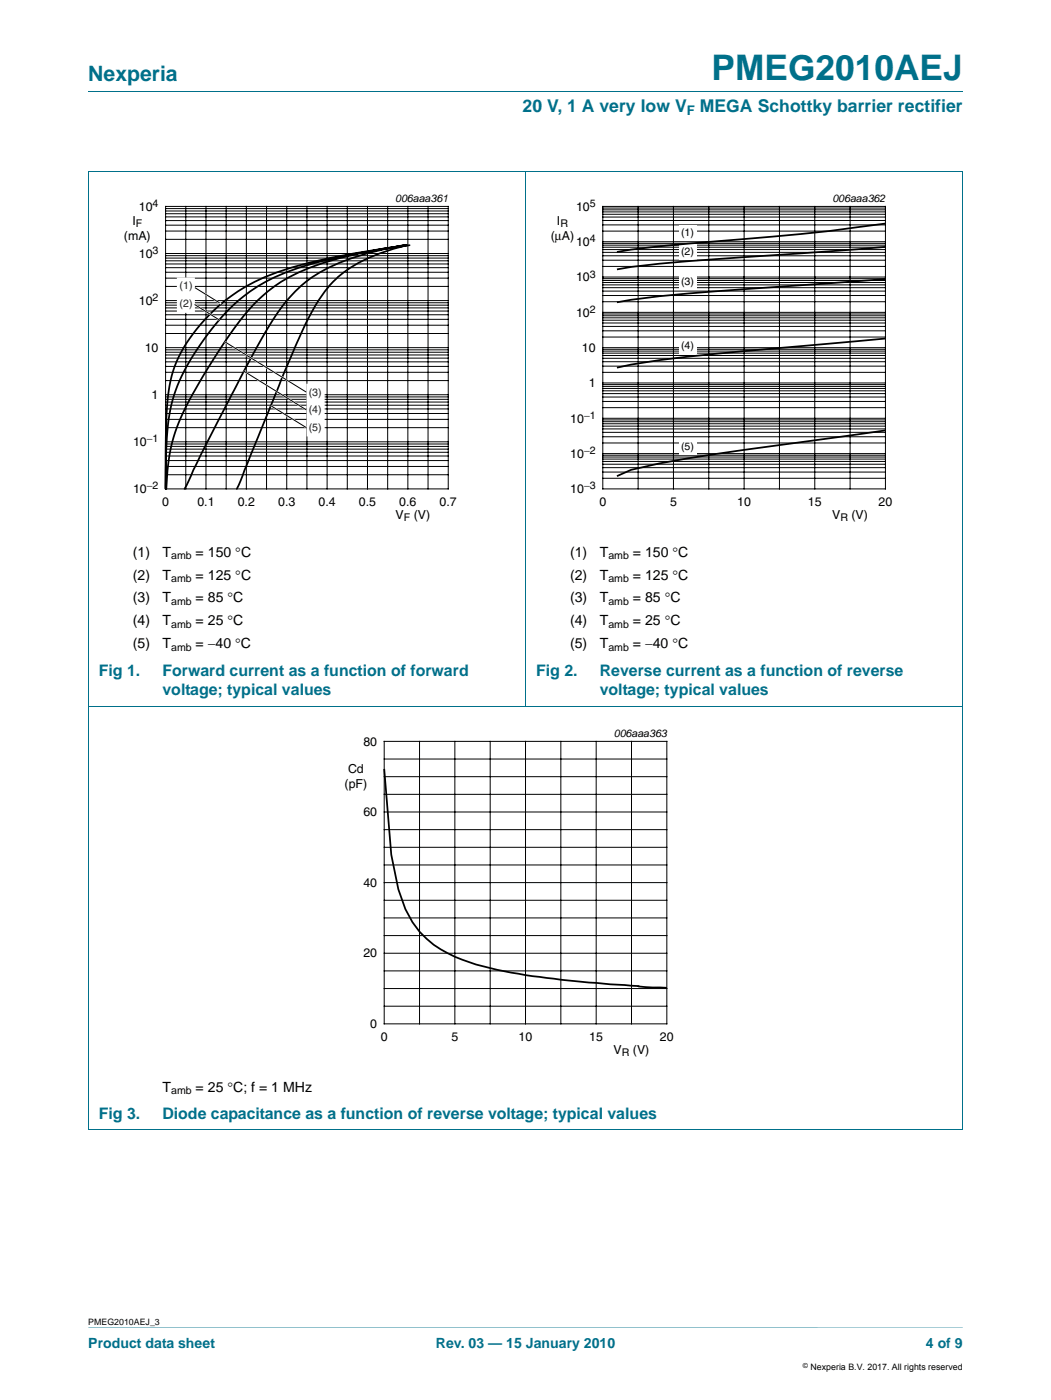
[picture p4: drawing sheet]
<svg xmlns="http://www.w3.org/2000/svg" width="210mm" height="280mm" viewBox="0 0 210 280" stroke-linecap="round" stroke-linejoin="round" font-family="sans-serif">
<path d="M17.6 265.2l174.7 .1z" fill="#00708a"/>
<path d="M17.6 18.3h174.7M17.6 34.2h174.7M17.6 34.2v191.5M104.9 34.2v106.9M192.3 34.2v191.5M17.6 141.1h174.7M17.6 225.8h174.7" fill="none" stroke="#00708a" stroke-width=".2"/>
<path d="M20.4 38.4h81.8v66.4h-81.8z" fill="none" stroke="#fff" stroke-width=".2"/>
<g fill="none" stroke="#000" stroke-width=".2">
<path d="M33.1 41.2h56.4v56.5h-56.4zM33.1 57.2h56.4M33.1 55.6h56.4M33.1 54.4h56.4M33.1 53.5h56.4M33.1 52.7h56.4M33.1 52.1h56.4M33.1 51.6h56.4M33.1 51.1h56.4M33.1 50.7h56.4M33.1 47.8h56.4M33.1 46.2h56.4"/>
<path d="M33.1 45h56.4M33.1 44.1h56.4M33.1 43.3h56.4M33.1 42.7h56.4M33.1 42.2h56.4M33.1 41.7h56.4M37.1 41.2v56.5M41.1 41.2v56.5M45.2 41.2v56.5M49.2 41.2v56.5M53.2 41.2v56.5M57.3 41.2v56.5"/>
<path d="M61.3 41.2v56.5M65.3 41.2v56.5M69.4 41.2v56.5M73.4 41.2v56.5M77.4 41.2v56.5M81.5 41.2v56.5M85.5 41.2v56.5M33.1 79.8h56.4M33.1 79.3h56.4M33.1 78.9h56.4M33.1 76h56.4M33.1 74.4h56.4"/>
<path d="M33.1 73.2h56.4M33.1 72.3h56.4M33.1 71.6h56.4M33.1 70.9h56.4M33.1 70.4h56.4M33.1 69.9h56.4M33.1 69.5h56.4M33.1 66.6h56.4M33.1 65h56.4M33.1 63.8h56.4M33.1 62.9h56.4M33.1 62.2h56.4"/>
<path d="M33.1 61.5h56.4M33.1 61h56.4M33.1 60.5h56.4M33.1 60.1h56.4M33.1 94.9h56.4M33.1 93.2h56.4M33.1 92h56.4M33.1 91.1h56.4M33.1 90.4h56.4M33.1 89.7h56.4M33.1 89.2h56.4M33.1 88.7h56.4"/>
<path d="M33.1 88.3h56.4M33.1 85.5h56.4M33.1 83.8h56.4M33.1 82.6h56.4M33.1 81.7h56.4M33.1 81h56.4M33.1 80.3h56.4"/>
</g>
<path d="M80.6 49a48.1 48.1 0 0 0-18.2 6.4 31.9 31.9 0 0 0-9.6 11.3l-3.6 6.5-5.9 11.3-3.3 6.6-3.1 6.6M81 49a77.2 77.2 0 0 0-21.3 5.4 32.3 32.3 0 0 0-13.7 12.3 112.5 112.5 0 0 0-10.3 17.8 37.3 37.3 0 0 0-2.5 13.2M81.1 49a175 175 0 0 0-22.9 4.5 34.7 34.7 0 0 0-23.3 19.7 44.6 44.6 0 0 0-1.8 14.2v10.3a94.3 94.3 0 0 1 .9-16 38.1 38.1 0 0 1 7.6-15 34.2 34.2 0 0 1 18.2-13.2 118 118 0 0 1 22-4.5M81.3 49a32 32 0 0 0-13.8 6.4l-1.8 1.8a57.4 57.4 0 0 0-7.6 14.2l-10.8 26.3" fill="none" stroke="#000" stroke-width=".35"/>
<g fill="#fff">
<path d="M35 55.4h3.9v7.1h-3.6v-7.1z"/>
<path d="M61.2 76.7h3.6v10.5h-3.6z"/>
</g>
<path d="M39.2 57.7l5 3M38.9 60.8l4.9 3.1M44.9 68.3l16.3 10.1M48.7 74.2l12.5 7.7M54.1 81.1l7.1 4.3" fill="none" stroke="#fff" stroke-width=".35"/>
<g fill="none" stroke="#000" stroke-width=".2">
<path d="M38.9 57.5l5 3M120.4 41.2h56.4v56.5h-56.4zM120.4 59.1h56.4M120.4 58.2h56.4M120.4 57.5h56.4M120.4 56.9h56.4M120.4 56.5h56.4M120.4 56h56.4M120.4 55.7h56.4M120.4 55.4h56.4M120.4 53.2h56.4M120.4 52h56.4"/>
<path d="M120.4 51.1h56.4M120.4 50.4h56.4M120.4 49.9h56.4M120.4 49.4h56.4M120.4 49h56.4M120.4 48.6h56.4M120.4 48.3h56.4M120.4 46.2h56.4M120.4 44.9h56.4M120.4 44.1h56.4M120.4 43.4h56.4M120.4 42.8h56.4"/>
<path d="M120.4 42.3h56.4M120.4 41.9h56.4M120.4 41.6h56.4M127.4 41.2v56.5M134.5 41.2v56.5M141.6 41.2v56.5M148.6 41.2v56.5M155.7 41.2v56.5M162.7 41.2v56.5M169.8 41.2v56.5M38.9 60.8l4.9 3.1M44.9 68.3l16.3 10.1"/>
<path d="M48.7 74.2l12.5 7.7M120.4 79.3h56.4M120.4 78.7h56.4M120.4 78.1h56.4M120.4 77.6h56.4M120.4 77.2h56.4M120.4 76.9h56.4M120.4 76.5h56.4M120.4 74.4h56.4M120.4 73.2h56.4M120.4 72.3h56.4M120.4 71.6h56.4"/>
<path d="M120.4 71h56.4M120.4 70.6h56.4M120.4 70.2h56.4M120.4 69.8h56.4M120.4 69.5h56.4M120.4 67.3h56.4M120.4 66.1h56.4M120.4 65.2h56.4M120.4 64.5h56.4M120.4 64h56.4M120.4 63.5h56.4M120.4 63.1h56.4"/>
<path d="M120.4 62.7h56.4M120.4 62.4h56.4M120.4 60.3h56.4M54.1 81.1l7.1 4.3M120.4 95.6h56.4M120.4 94.3h56.4M120.4 93.4h56.4M120.4 92.8h56.4M120.4 92.2h56.4M120.4 91.7h56.4M120.4 91.3h56.4M120.4 91h56.4"/>
<path d="M120.4 90.6h56.4M120.4 88.5h56.4M120.4 87.3h56.4M120.4 86.4h56.4M120.4 85.7h56.4M120.4 85.2h56.4M120.4 84.7h56.4M120.4 84.3h56.4M120.4 83.9h56.4M120.4 83.6h56.4M120.4 81.5h56.4M120.4 80.2h56.4"/>
</g>
<path d="M107.7 38.4h81.8v66.4h-81.8z" fill="none" stroke="#fff" stroke-width=".2"/>
<path d="M176.8 55.8l-28.2 2a277.3 277.3 0 0 0-25.4 2.6M176.8 67.6l-28.2 2.6a280.7 280.7 0 0 0-22.6 2.7l-2.8 .6M176.8 86l-11.3 1.6a600.4 600.4 0 0 0-33.8 5l-5.7 1.3-2.8 1.2" fill="none" stroke="#000" stroke-width=".35"/>
<g fill="#fff">
<path d="M135.6 48.9h3.5v3.1h-3.5z"/>
<path d="M135.6 54.9h3.5v3.1h-3.5z"/>
<path d="M135.6 67.6h3.5v3.1h-3.5z"/>
<path d="M135.6 44.9h3.5v3.1h-3.5z"/>
<path d="M135.6 87.7h3.5v3.1h-3.5z"/>
</g>
<path d="M176.8 49.3l-28.2 2.1a388.2 388.2 0 0 0-22.6 1.9l-2.8 .5M176.8 44.7a522.1 522.1 0 0 1-39.5 4l-11.3 1.2-2.8 .5M76.7 153.6l1.4 17.2 1.5 6.9a19.2 19.2 0 0 0 7 11.1 37.6 37.6 0 0 0 14.1 5.3 209.2 209.2 0 0 0 26.8 2.9l1.4 .2 4.3 .2" fill="none" stroke="#000" stroke-width=".35"/>
<path d="M64 145.3h81.9v66.3h-81.9z" fill="none" stroke="#fff" stroke-width=".2"/>
<g fill="none" stroke="#000" stroke-width=".2">
<path d="M76.7 148.1h56.5v56.5h-56.5zM76.7 158.7h56.5M76.7 155.2h56.5M76.7 151.7h56.5M83.8 148.1v56.5M90.8 148.1v56.5M97.9 148.1v56.5M105 148.1v56.5M112 148.1v56.5M119.1 148.1v56.5M126.1 148.1v56.5M76.7 179.9h56.5"/>
<path d="M76.7 176.4h56.5M76.7 172.8h56.5M76.7 169.3h56.5M76.7 165.8h56.5M76.7 162.3h56.5M76.7 197.5h56.5M76.7 194h56.5M76.7 190.5h56.5M76.7 187h56.5M76.7 183.4h56.5M76.7 201.1h56.5"/>
</g>
<text font-size="7" fill="#00708a" x="142.1" y="16">PMEG2010AEJ</text>
<text font-size="4.2" fill="#00708a" x="17.6" y="16.2">Nexperia</text>
<g font-size="3.5" fill="#00708a">
<text x="104.4" y="22.4">20 V, 1 A very low V</text>
<text x="139.8" y="22.4">MEGA Schottky barrier rectifier</text>
</g>
<g font-size="3.2" fill="#00708a">
<text x="19.7" y="135.1">Fig 1.</text>
<text x="32.4" y="135.1">Forward current as a function of forward</text>
<text x="107.1" y="135.1">Fig 2.</text>
<text x="119.8" y="135.1">Reverse current as a function of reverse</text>
<text x="32.4" y="139">voltage; typical values</text>
<text x="119.8" y="139">voltage; typical values</text>
<text x="19.7" y="223.6">Fig 3.</text>
<text x="32.5" y="223.6">Diode capacitance as a function of reverse voltage; typical values</text>
</g>
<g font-size="2.8">
<text x="26.5" y="111.2">(1)</text>
<text x="32.4" y="111.2">T</text>
<text x="39.1" y="111.2">= 150 °C</text>
<text x="113.9" y="111.2">(1)</text>
<text x="119.8" y="111.2">T</text>
<text x="126.4" y="111.2">= 150 °C</text>
<text x="26.5" y="115.8">(2)</text>
<text x="32.4" y="115.8">T</text>
<text x="39.1" y="115.8">= 125 °C</text>
<text x="113.9" y="115.8">(2)</text>
<text x="119.8" y="115.8">T</text>
<text x="126.4" y="115.8">= 125 °C</text>
<text x="26.5" y="120.4">(3)</text>
<text x="26.5" y="125">(4)</text>
<text x="32.4" y="120.4">T</text>
<text x="32.4" y="125">T</text>
<text x="39.1" y="120.4">= 85 °C</text>
<text x="39.1" y="125">= 25 °C</text>
<text x="113.9" y="125">(4)</text>
<text x="113.9" y="120.4">(3)</text>
<text x="119.8" y="125">T</text>
<text x="119.8" y="120.4">T</text>
<text x="126.4" y="120.4">= 85 °C</text>
<text x="126.4" y="125">= 25 °C</text>
<text x="26.5" y="129.6">(5)</text>
<text x="32.4" y="129.6">T</text>
<text x="39.1" y="129.6">= −40 °C</text>
<text x="113.9" y="129.6">(5)</text>
<text x="119.8" y="129.6">T</text>
<text x="126.4" y="129.6">= −40 °C</text>
<text x="32.4" y="218.1">T</text>
<text x="39.1" y="218.1">= 25 °C; f = 1 MHz</text>
</g>
<g font-size="2.8" fill="#00708a">
<text x="17.6" y="269.3">Product data sheet</text>
<text x="87" y="269.3">Rev. 03 — 15 January 2010</text>
<text x="184.9" y="269.3">4 of 9</text>
</g>
<text font-size="2.6" fill="#00708a" x="137.2" y="23.1">F</text>
<g font-size="2.5">
<text x="24.8" y="47.9">(mA)</text>
<text x="26.4" y="44.9">I</text>
<text x="27.7" y="42.1">10</text>
<text x="110" y="47.9">(μA)</text>
<text x="111.2" y="44.9">I</text>
<text x="115.1" y="42.1">10</text>
<text x="27.7" y="51.5">10</text>
<text x="115.1" y="49.2">10</text>
<text x="115.1" y="56.2">10</text>
<text x="27.7" y="60.9">10</text>
<text x="115.1" y="63.3">10</text>
<text x="28.9" y="70.3">10</text>
<text x="116.2" y="70.3">10</text>
<text x="117.6" y="77.4">1</text>
<text x="30.3" y="79.7">1</text>
<text x="26.6" y="89.1">10</text>
<text x="113.9" y="84.4">10</text>
<text x="113.9" y="91.5">10</text>
<text x="26.6" y="98.5">10</text>
<text x="32.4" y="101.1">0</text>
<text x="39.4" y="101.1">0.1</text>
<text x="47.5" y="101.1">0.2</text>
<text x="55.5" y="101.1">0.3</text>
<text x="63.6" y="101.1">0.4</text>
<text x="71.7" y="101.1">0.5</text>
<text x="79.7" y="101.1">0.6</text>
<text x="87.8" y="101.1">0.7</text>
<text x="113.9" y="98.5">10</text>
<text x="119.7" y="101.1">0</text>
<text x="133.8" y="101.1">5</text>
<text x="147.2" y="101.1">10</text>
<text x="161.4" y="101.1">15</text>
<text x="175.5" y="101.1">20</text>
<text x="79" y="103.6">V</text>
<text x="82.6" y="103.6">(V)</text>
<text x="166.2" y="103.6">V</text>
<text x="170.1" y="103.6">(V)</text>
<text x="72.6" y="149">80</text>
<text x="69.5" y="154.5">Cd</text>
<text x="68.8" y="157.5">(pF)</text>
<text x="72.6" y="163.1">60</text>
<text x="72.6" y="177.2">40</text>
<text x="72.6" y="191.3">20</text>
<text x="73.9" y="205.4">0</text>
<text x="76" y="208">0</text>
<text x="90.2" y="208">5</text>
<text x="103.6" y="208">10</text>
<text x="117.7" y="208">15</text>
<text x="131.8" y="208">20</text>
<text x="122.5" y="210.5">V</text>
<text x="126.4" y="210.5">(V)</text>
</g>
<g font-size="2.1">
<text x="30.5" y="41.4">4</text>
<text x="78.9" y="40.4">006aaa361</text>
<text x="117.8" y="41.4">5</text>
<text x="166.2" y="40.4">006aaa362</text>
<text x="27.1" y="45.4">F</text>
<text x="111.9" y="45.4">R</text>
<text x="136" y="47.1">(1)</text>
<text x="30.5" y="50.8">3</text>
<text x="117.8" y="48.4">4</text>
<text x="136" y="51">(2)</text>
<text x="117.8" y="55.5">3</text>
<text x="136" y="57">(3)</text>
<text x="30.5" y="60.2">2</text>
<text x="117.8" y="62.5">2</text>
<text x="136" y="69.8">(4)</text>
<text x="116.6" y="83.7">−1</text>
<text x="29.3" y="88.4">−1</text>
<text x="136" y="89.9">(5)</text>
<text x="116.6" y="90.7">−2</text>
<text x="29.3" y="97.8">−2</text>
<text x="116.6" y="97.8">−3</text>
<text x="80.7" y="104.1">F</text>
<text x="167.9" y="104.1">R</text>
<text x="34.2" y="111.7">amb</text>
<text x="121.5" y="111.7">amb</text>
<text x="34.2" y="116.3">amb</text>
<text x="121.5" y="116.3">amb</text>
<text x="34.2" y="120.9">amb</text>
<text x="34.2" y="125.5">amb</text>
<text x="121.5" y="120.9">amb</text>
<text x="121.5" y="125.5">amb</text>
<text x="34.2" y="130.1">amb</text>
<text x="121.5" y="130.1">amb</text>
<text x="122.6" y="147.3">006aaa363</text>
<text x="124.2" y="211">R</text>
<text x="34.2" y="218.6">amb</text>
</g>
<g font-size="2.1" fill="#231f20">
<text x="35.9" y="57.8">(1)</text>
<text x="35.9" y="61.4">(2)</text>
<text x="61.7" y="79.1">(3)</text>
<text x="61.7" y="82.6">(4)</text>
<text x="61.7" y="86.1">(5)</text>
</g>
<g font-size="1.8">
<text x="17.6" y="264.7">PMEG2010AEJ_3</text>
<text x="161.9" y="273.8">Nexperia B.V. 2017. All rights reserved</text>
</g>
<text font-size="1.4" x="160.4" y="273.4">©</text>
</svg>
